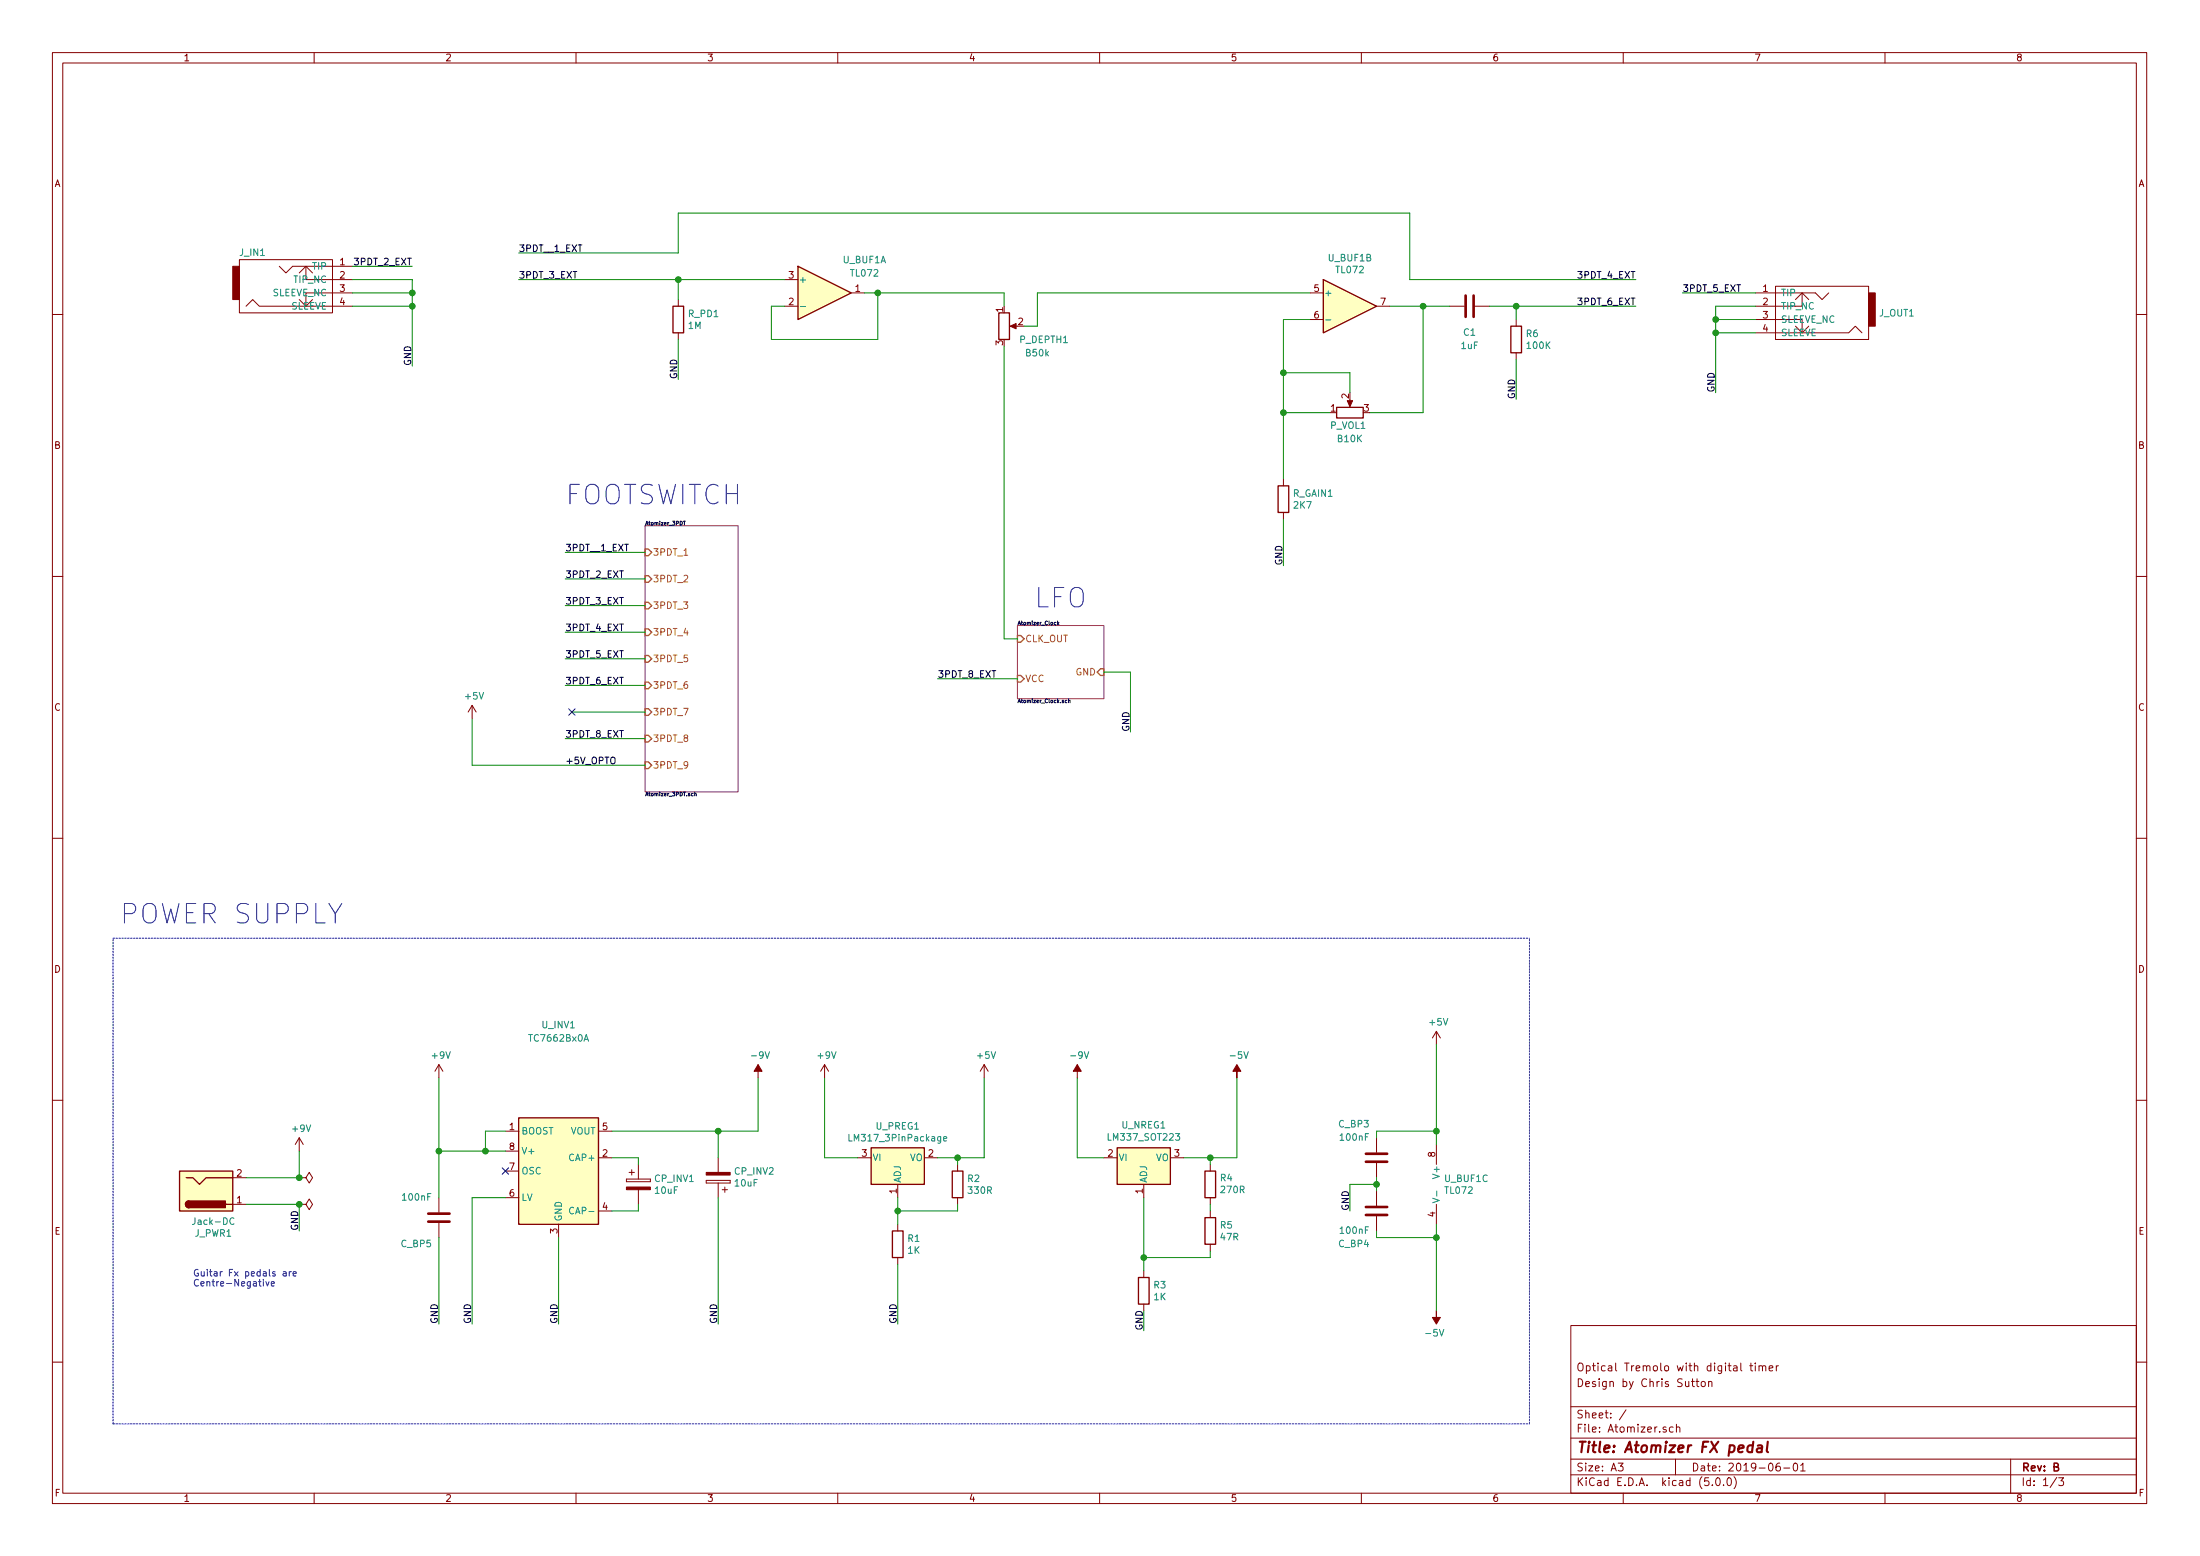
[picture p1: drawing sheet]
EESchema Schematic File Version 4
LIBS:Atomizer-cache
EELAYER 26 0
EELAYER END
$Descr A3 16535 11693
encoding utf-8
Sheet 1 3
Title "Atomizer FX pedal"
Date "2019-06-01"
Rev "B"
Comp ""
Comment1 "Design by Chris Sutton"
Comment2 "Optical Tremolo with digital timer"
Comment3 ""
Comment4 ""
$EndDescr
$Comp
L Converter_DCDC:TC7662Bx0A U_INV1
U 1 1
P 4200 8800
F 0 "U_INV1" H 4200 9900 50  0000 C CNN
F 1 "TC7662Bx0A" H 4200 9800 50  0000 C CNN
F 2 "Package_SO:SOIC-8_3.9x4.9mm_P1.27mm" H 4300 8700 50  0001 C CNN
F 3 "http://ww1.microchip.com/downloads/en/DeviceDoc/21469a.pdf" H 4300 8700 50  0001 C CNN
F 4 "579-TC7660SEOA713" H 4200 8800 50  0001 C CNN "MouserNo"
F 5 "TC7660SEOA713" H 4200 8800 50  0001 C CNN "Mfr. No:"
F 6 "Microchip Technology" H 4200 8800 50  0001 C CNN "Mfr:"
F 7 "Switching Voltage Regulators High Voltage" H 4200 8800 50  0001 C CNN "Type"
F 8 "SOIC-8" H 4200 8800 50  0001 C CNN "Package/Case"
	1    4200 8800
	1    0    0    -1  
$EndComp
Wire Wire Line
	3800 8500 3650 8500
$Comp
L Device:CP CP_INV2
U 1 1
P 5400 8850
F 0 "CP_INV2" H 5283 8805 50  0000 R CNN
F 1 "10uF" H 5283 8894 50  0000 R CNN
F 2 "Capacitor_SMD:CP_Elec_4x5.4" H 5438 8700 50  0001 C CNN
F 3 "~" H 5400 8850 50  0001 C CNN
F 4 "140-VE100M1CTR0405" H 5400 8850 50  0001 C CNN "MouserNo"
	1    5400 8850
	-1   0    0    1   
$EndComp
Wire Wire Line
	5400 8700 5400 8500
$Comp
L Device:CP CP_INV1
U 1 1
P 4800 8900
F 0 "CP_INV1" H 4917 8945 50  0000 L CNN
F 1 "10uF" H 4917 8856 50  0000 L CNN
F 2 "Capacitor_SMD:CP_Elec_4x5.4" H 4838 8750 50  0001 C CNN
F 3 "~" H 4800 8900 50  0001 C CNN
F 4 "140-VE100M1CTR0405" H 4800 8900 50  0001 C CNN "MouserNo"
	1    4800 8900
	1    0    0    -1  
$EndComp
Wire Wire Line
	4600 8700 4800 8700
Wire Wire Line
	4800 8700 4800 8750
Wire Wire Line
	4800 9050 4800 9100
Wire Wire Line
	4800 9100 4600 9100
Wire Wire Line
	4200 9300 4200 9950
Wire Wire Line
	3800 9000 3550 9000
Wire Wire Line
	3550 9000 3550 9950
NoConn ~ 3800 8800
Wire Wire Line
	3800 8650 3650 8650
Wire Wire Line
	3300 8650 3300 8100
$Comp
L power:+9V #PWR01
U 1 1
P 3300 8100
F 0 "#PWR01" H 3300 7950 50  0001 C CNN
F 1 "+9V" H 3315 8271 50  0000 C CNN
F 2 "" H 3300 8100 50  0001 C CNN
F 3 "" H 3300 8100 50  0001 C CNN
	1    3300 8100
	1    0    0    -1  
$EndComp
$Comp
L Regulator_Linear:LM317_3PinPackage U_PREG1
U 1 1
P 6750 8700
F 0 "U_PREG1" H 6750 8939 50  0000 C CNN
F 1 "LM317_3PinPackage" H 6750 8850 50  0000 C CNN
F 2 "Package_TO_SOT_SMD:SOT-223-3_TabPin2" H 6750 8950 50  0001 C CIN
F 3 "http://www.ti.com/lit/ds/symlink/lm317.pdf" H 6750 8700 50  0001 C CNN
F 4 "595-LM317DCYR" H 6750 8700 50  0001 C CNN "MouserNo"
F 5 "LM317DCYR" H 6750 8700 50  0001 C CNN "Mfr. No:"
F 6 "Texas Instruments" H 6750 8700 50  0001 C CNN "Mfr:"
F 7 "Linear Voltage Regulators 3 Term Adj. Pos." H 6750 8700 50  0001 C CNN "Type"
F 8 "SOT-223-4" H 6750 8700 50  0001 C CNN "Package/Case"
	1    6750 8700
	1    0    0    -1  
$EndComp
Wire Wire Line
	5400 8500 5700 8500
Connection ~ 5400 8500
Wire Wire Line
	5700 8100 5700 8500
$Comp
L power:-9V #PWR06
U 1 1
P 5700 8100
F 0 "#PWR06" H 5700 7975 50  0001 C CNN
F 1 "-9V" H 5715 8271 50  0000 C CNN
F 2 "" H 5700 8100 50  0001 C CNN
F 3 "" H 5700 8100 50  0001 C CNN
	1    5700 8100
	1    0    0    -1  
$EndComp
Wire Wire Line
	6200 8700 6200 8100
$Comp
L power:+9V #PWR07
U 1 1
P 6200 8100
F 0 "#PWR07" H 6200 7950 50  0001 C CNN
F 1 "+9V" H 6215 8271 50  0000 C CNN
F 2 "" H 6200 8100 50  0001 C CNN
F 3 "" H 6200 8100 50  0001 C CNN
	1    6200 8100
	1    0    0    -1  
$EndComp
Wire Wire Line
	6200 8700 6450 8700
Wire Wire Line
	8100 8100 8100 8700
$Comp
L power:-9V #PWR010
U 1 1
P 8100 8100
F 0 "#PWR010" H 8100 7975 50  0001 C CNN
F 1 "-9V" H 8115 8271 50  0000 C CNN
F 2 "" H 8100 8100 50  0001 C CNN
F 3 "" H 8100 8100 50  0001 C CNN
	1    8100 8100
	1    0    0    -1  
$EndComp
Wire Wire Line
	8100 8700 8300 8700
Wire Wire Line
	8600 9000 8600 9450
Wire Wire Line
	6750 9000 6750 9100
$Comp
L Device:R R2
U 1 1
P 7200 8900
F 0 "R2" H 7270 8945 50  0000 L CNN
F 1 "330R" H 7270 8856 50  0000 L CNN
F 2 "Resistor_SMD:R_0805_2012Metric_Pad1.15x1.40mm_HandSolder" V 7130 8900 50  0001 C CNN
F 3 "~" H 7200 8900 50  0001 C CNN
F 4 "71-CRCW0805330RFKEAC" H 7200 8900 50  0001 C CNN "MouserNo"
F 5 "1%" H 7200 8900 50  0001 C CNN "Type"
F 6 "0805" H 7200 8900 50  0001 C CNN "Package/Case"
	1    7200 8900
	1    0    0    -1  
$EndComp
Wire Wire Line
	7200 8750 7200 8700
Wire Wire Line
	7200 8700 7050 8700
Wire Wire Line
	7200 9100 6750 9100
Wire Wire Line
	7200 9100 7200 9050
$Comp
L Device:R R1
U 1 1
P 6750 9350
F 0 "R1" H 6820 9395 50  0000 L CNN
F 1 "1K" H 6820 9306 50  0000 L CNN
F 2 "Resistor_SMD:R_0805_2012Metric_Pad1.15x1.40mm_HandSolder" V 6680 9350 50  0001 C CNN
F 3 "~" H 6750 9350 50  0001 C CNN
F 4 "279-CRGP0805F1K0" H 6750 9350 50  0001 C CNN "MouserNo"
F 5 "1%" H 6750 9350 50  0001 C CNN "Type"
F 6 "0805" H 6750 9350 50  0001 C CNN "Package/Case"
	1    6750 9350
	1    0    0    -1  
$EndComp
Wire Wire Line
	6750 9950 6750 9500
Wire Wire Line
	6750 9200 6750 9100
Connection ~ 6750 9100
Wire Wire Line
	7200 8700 7400 8700
Connection ~ 7200 8700
$Comp
L power:+5V #PWR09
U 1 1
P 7400 8100
F 0 "#PWR09" H 7400 7950 50  0001 C CNN
F 1 "+5V" H 7415 8271 50  0000 C CNN
F 2 "" H 7400 8100 50  0001 C CNN
F 3 "" H 7400 8100 50  0001 C CNN
	1    7400 8100
	1    0    0    -1  
$EndComp
Wire Wire Line
	9300 8700 9300 8100
$Comp
L power:-5V #PWR013
U 1 1
P 9300 8100
F 0 "#PWR013" H 9300 8200 50  0001 C CNN
F 1 "-5V" H 9315 8271 50  0000 C CNN
F 2 "" H 9300 8100 50  0001 C CNN
F 3 "" H 9300 8100 50  0001 C CNN
	1    9300 8100
	1    0    0    -1  
$EndComp
$Comp
L Device:R R4
U 1 1
P 9100 8900
F 0 "R4" H 9030 8855 50  0000 R CNN
F 1 "270R" H 9030 8944 50  0000 R CNN
F 2 "Resistor_SMD:R_0805_2012Metric_Pad1.15x1.40mm_HandSolder" V 9030 8900 50  0001 C CNN
F 3 "~" H 9100 8900 50  0001 C CNN
F 4 "667-ERJ-6ENF2700V" H 9100 8900 50  0001 C CNN "MouserNo"
F 5 "1%" H 9100 8900 50  0001 C CNN "Type"
F 6 "0805" H 9100 8900 50  0001 C CNN "Package/Case"
	1    9100 8900
	-1   0    0    1   
$EndComp
Wire Wire Line
	9100 8750 9100 8700
Wire Wire Line
	9100 8700 9300 8700
Wire Wire Line
	9100 8700 8900 8700
Connection ~ 9100 8700
Wire Wire Line
	9100 9450 8600 9450
$Comp
L Device:R R5
U 1 1
P 9100 9250
F 0 "R5" H 9170 9295 50  0000 L CNN
F 1 "47R" H 9170 9206 50  0000 L CNN
F 2 "Resistor_SMD:R_0805_2012Metric_Pad1.15x1.40mm_HandSolder" V 9030 9250 50  0001 C CNN
F 3 "~" H 9100 9250 50  0001 C CNN
F 4 "667-ERJ-6ENF47R0V" H 9100 9250 50  0001 C CNN "MouserNo"
F 5 "0805" H 9100 9250 50  0001 C CNN "Package/Case"
	1    9100 9250
	1    0    0    -1  
$EndComp
Connection ~ 8600 9450
$Comp
L Device:R R3
U 1 1
P 8600 9700
F 0 "R3" H 8670 9745 50  0000 L CNN
F 1 "1K" H 8670 9656 50  0000 L CNN
F 2 "Resistor_SMD:R_0805_2012Metric_Pad1.15x1.40mm_HandSolder" V 8530 9700 50  0001 C CNN
F 3 "~" H 8600 9700 50  0001 C CNN
F 4 "279-CRGP0805F1K0" H 8600 9700 50  0001 C CNN "MouserNo"
F 5 "0805" H 8600 9700 50  0001 C CNN "Package/Case"
	1    8600 9700
	1    0    0    -1  
$EndComp
Wire Wire Line
	8600 9850 8600 10000
Wire Wire Line
	8600 9450 8600 9550
Wire Wire Line
	9100 9050 9100 9100
Wire Wire Line
	9100 9400 9100 9450
Wire Wire Line
	5400 9000 5400 9950
$Comp
L Amplifier_Operational:TL072 U_BUF1
U 1 1
P 6200 2200
F 0 "U_BUF1" H 6500 2450 50  0000 C CNN
F 1 "TL072" H 6500 2350 50  0000 C CNN
F 2 "Package_SO:SOIC-8_3.9x4.9mm_P1.27mm" H 6200 2200 50  0001 C CNN
F 3 "http://www.ti.com/lit/ds/symlink/tl071.pdf" H 6200 2200 50  0001 C CNN
F 4 "621-TL072SG-13" H 6200 2200 50  0001 C CNN "MouserNo"
F 5 "TL072SG-13" H 6200 2200 50  0001 C CNN "Mfr. No:"
F 6 "Diodes Incorporated" H 6200 2200 50  0001 C CNN "Mfr:"
F 7 "JFET INPUT OP AMP LOW NOISE" H 6200 2200 50  0001 C CNN "Type"
F 8 "SO-8" H 6200 2200 50  0001 C CNN "Package/Case"
	1    6200 2200
	1    0    0    -1  
$EndComp
$Comp
L Amplifier_Operational:TL072 U_BUF1
U 3 1
P 10900 8900
F 0 "U_BUF1" H 10857 8945 50  0000 L CNN
F 1 "TL072" H 10857 8856 50  0000 L CNN
F 2 "Package_SO:SOIC-8_3.9x4.9mm_P1.27mm" H 10900 8900 50  0001 C CNN
F 3 "http://www.ti.com/lit/ds/symlink/tl071.pdf" H 10900 8900 50  0001 C CNN
	3    10900 8900
	1    0    0    -1  
$EndComp
Wire Wire Line
	10800 8600 10800 8500
$Comp
L power:+5V #PWR015
U 1 1
P 10800 7850
F 0 "#PWR015" H 10800 7700 50  0001 C CNN
F 1 "+5V" H 10815 8021 50  0000 C CNN
F 2 "" H 10800 7850 50  0001 C CNN
F 3 "" H 10800 7850 50  0001 C CNN
	1    10800 7850
	1    0    0    -1  
$EndComp
$Comp
L power:-5V #PWR016
U 1 1
P 10800 9850
F 0 "#PWR016" H 10800 9950 50  0001 C CNN
F 1 "-5V" H 10815 10021 50  0000 C CNN
F 2 "" H 10800 9850 50  0001 C CNN
F 3 "" H 10800 9850 50  0001 C CNN
	1    10800 9850
	-1   0    0    1   
$EndComp
Wire Wire Line
	10800 9850 10800 9300
$Comp
L Device:R_POT P_DEPTH1
U 1 1
P 7550 2450
F 0 "P_DEPTH1" H 7850 2350 50  0000 C CNN
F 1 "B50k" H 7800 2250 50  0000 C CNN
F 2 "Potentiometer_THT:Potentiometer_Alps_RK09L_Single_Vertical" H 7550 2450 50  0001 C CNN
F 3 "https://www.mouser.co.uk/datasheet/2/15/RK09L-1370814.pdf" H 7550 2450 50  0001 C CNN
F 4 "688-RK09L1140A5P" H 7550 2450 50  0001 C CNN "MouserNo"
F 5 "RK09L1140A5P" H 7550 2450 50  0001 C CNN "Mfr. No:"
F 6 "ALPS" H 7550 2450 50  0001 C CNN "Mfr:"
F 7 "1GANG LINEAR 20% FLATTED 1TURN" H 7550 2450 50  0001 C CNN "Type"
	1    7550 2450
	1    0    0    -1  
$EndComp
$Comp
L Device:R_POT P_VOL1
U 1 1
P 10150 3100
F 0 "P_VOL1" V 10050 3250 50  0000 R CNN
F 1 "B10K" V 9950 3200 50  0000 R CNN
F 2 "Potentiometer_THT:Potentiometer_Alps_RK09L_Single_Vertical" H 10150 3100 50  0001 C CNN
F 3 "https://www.mouser.co.uk/datasheet/2/15/RK09L-1370814.pdf" H 10150 3100 50  0001 C CNN
F 4 "688-RK09L1140A66" H 10150 3100 50  0001 C CNN "MouserNo"
F 5 "RK09L1140A66" H 10150 3100 50  0001 C CNN "Mfr. No:"
F 6 "ALPS" H 10150 3100 50  0001 C CNN "Mfr:"
F 7 "1GANG LINEAR 20% FLATTED 1TURN" H 10150 3100 50  0001 C CNN "Type"
	1    10150 3100
	0    -1   -1   0   
$EndComp
Wire Wire Line
	7800 2200 9850 2200
Wire Wire Line
	9850 2400 9650 2400
Wire Wire Line
	10000 3100 9650 3100
Connection ~ 9650 3100
Wire Wire Line
	9650 3100 9650 2800
Wire Wire Line
	10300 3100 10700 3100
Wire Wire Line
	10700 3100 10700 2300
Wire Wire Line
	10700 2300 10450 2300
Wire Wire Line
	9650 3900 9650 4250
$Comp
L Device:R R_GAIN1
U 1 1
P 9650 3750
F 0 "R_GAIN1" H 9720 3795 50  0000 L CNN
F 1 "2K7" H 9720 3706 50  0000 L CNN
F 2 "Resistor_SMD:R_0805_2012Metric_Pad1.15x1.40mm_HandSolder" V 9580 3750 50  0001 C CNN
F 3 "~" H 9650 3750 50  0001 C CNN
F 4 "279-CRGCQ0805F2K7" H 9650 3750 50  0001 C CNN "MouserNo"
	1    9650 3750
	1    0    0    -1  
$EndComp
$Comp
L Amplifier_Operational:TL072 U_BUF1
U 2 1
P 10150 2300
F 0 "U_BUF1" H 10150 2664 50  0000 C CNN
F 1 "TL072" H 10150 2575 50  0000 C CNN
F 2 "Package_SO:SOIC-8_3.9x4.9mm_P1.27mm" H 10150 2300 50  0001 C CNN
F 3 "http://www.ti.com/lit/ds/symlink/tl071.pdf" H 10150 2300 50  0001 C CNN
F 4 "621-TL072SG-13" H 10150 2300 50  0001 C CNN "MouserNo"
F 5 "TL072SG-13" H 10150 2300 50  0001 C CNN "Mfr. No:"
F 6 "Diodes Incorporated" H 10150 2300 50  0001 C CNN "Mfr:"
F 7 "JFET INPUT OP AMP LOW NOISE" H 10150 2300 50  0001 C CNN "Type"
F 8 "SO-8" H 10150 2300 50  0001 C CNN "Package/Case"
	2    10150 2300
	1    0    0    -1  
$EndComp
Wire Wire Line
	6500 2200 6600 2200
Wire Wire Line
	5900 2300 5800 2300
Wire Wire Line
	5800 2300 5800 2550
Wire Wire Line
	5800 2550 6600 2550
Wire Wire Line
	6600 2550 6600 2200
$Comp
L Connector:Jack-DC J_PWR1
U 1 1
P 1550 8950
F 0 "J_PWR1" H 1605 9271 50  0000 C CNN
F 1 "Jack-DC" H 1605 9182 50  0000 C CNN
F 2 "Connector_BarrelJack:BarrelJack_Horizontal" H 1600 8910 50  0001 C CNN
F 3 "https://www.mouser.co.uk/datasheet/2/393/rapc722x_cd-371352.pdf" H 1600 8910 50  0001 C CNN
F 4 "502-RAPC722X" H 1550 8950 50  0001 C CNN "MouserNo"
F 5 "RAPC722X" H 1550 8950 50  0001 C CNN "Mfr. No:"
F 6 "Switchcraft" H 1550 8950 50  0001 C CNN "Mfr:"
F 7 "DC Power Connectors RT ANGL PWK JK PIN D" H 1550 8950 50  0001 C CNN "Type"
	1    1550 8950
	1    0    0    1   
$EndComp
Wire Wire Line
	1850 8850 2250 8850
$Comp
L power:+9V #PWR020
U 1 1
P 2250 8650
F 0 "#PWR020" H 2250 8500 50  0001 C CNN
F 1 "+9V" H 2265 8821 50  0000 C CNN
F 2 "" H 2250 8650 50  0001 C CNN
F 3 "" H 2250 8650 50  0001 C CNN
	1    2250 8650
	1    0    0    -1  
$EndComp
Wire Wire Line
	2250 8850 2250 8650
Wire Wire Line
	1850 9050 2250 9050
Wire Wire Line
	2250 9050 2250 9250
Wire Wire Line
	9650 3100 9650 3600
Wire Wire Line
	10150 2950 10150 2800
Wire Wire Line
	10150 2800 9650 2800
Connection ~ 9650 2800
Wire Wire Line
	9650 2800 9650 2400
$Comp
L power:PWR_FLAG #FLG0101
U 1 1
P 2250 9050
F 0 "#FLG0101" H 2250 9125 50  0001 C CNN
F 1 "PWR_FLAG" V 2250 9177 50  0001 L CNN
F 2 "" H 2250 9050 50  0001 C CNN
F 3 "~" H 2250 9050 50  0001 C CNN
	1    2250 9050
	0    1    1    0   
$EndComp
Connection ~ 2250 9050
$Comp
L power:PWR_FLAG #FLG0102
U 1 1
P 2250 8850
F 0 "#FLG0102" H 2250 8925 50  0001 C CNN
F 1 "PWR_FLAG" V 2250 8977 50  0001 L CNN
F 2 "" H 2250 8850 50  0001 C CNN
F 3 "~" H 2250 8850 50  0001 C CNN
	1    2250 8850
	0    1    1    0   
$EndComp
Connection ~ 2250 8850
$Comp
L Device:C C_BP3
U 1 1
P 10350 8700
F 0 "C_BP3" H 10300 8450 50  0000 R CNN
F 1 "100nF" H 10300 8550 50  0000 R CNN
F 2 "Capacitor_SMD:C_0805_2012Metric_Pad1.15x1.40mm_HandSolder" H 10388 8550 50  0001 C CNN
F 3 "~" H 10350 8700 50  0001 C CNN
F 4 "710-885012207098" H 10350 8700 50  0001 C CNN "MouserNo"
F 5 "0805" H 10350 8700 50  0001 C CNN "Package/Case"
	1    10350 8700
	1    0    0    1   
$EndComp
Wire Wire Line
	10350 8550 10350 8500
Wire Wire Line
	10350 8500 10800 8500
$Comp
L Device:C C_BP4
U 1 1
P 10350 9100
F 0 "C_BP4" H 10300 9350 50  0000 R CNN
F 1 "100nF" H 10300 9250 50  0000 R CNN
F 2 "Capacitor_SMD:C_0805_2012Metric_Pad1.15x1.40mm_HandSolder" H 10388 8950 50  0001 C CNN
F 3 "~" H 10350 9100 50  0001 C CNN
F 4 "710-885012207098" H 10350 9100 50  0001 C CNN "MouserNo"
F 5 "0805" H 10350 9100 50  0001 C CNN "Package/Case"
	1    10350 9100
	1    0    0    1   
$EndComp
Wire Wire Line
	10350 9250 10350 9300
Wire Wire Line
	10350 9300 10800 9300
Wire Wire Line
	10350 8950 10350 8900
Wire Wire Line
	10350 8900 10150 8900
Wire Wire Line
	10150 8900 10150 9100
Connection ~ 10350 8900
Wire Wire Line
	10350 8900 10350 8850
Connection ~ 10800 8500
Wire Wire Line
	10800 8500 10800 7850
Connection ~ 10800 9300
Wire Wire Line
	10800 9300 10800 9200
$Comp
L Device:C C_BP5
U 1 1
P 3300 9150
F 0 "C_BP5" H 3250 9350 50  0000 R CNN
F 1 "100nF" H 3250 9000 50  0000 R CNN
F 2 "Capacitor_SMD:C_0805_2012Metric_Pad1.15x1.40mm_HandSolder" H 3338 9000 50  0001 C CNN
F 3 "~" H 3300 9150 50  0001 C CNN
F 4 "710-885012207098" H 3300 9150 50  0001 C CNN "MouserNo"
F 5 "0805" H 3300 9150 50  0001 C CNN "Package/Case"
	1    3300 9150
	1    0    0    1   
$EndComp
Wire Wire Line
	3300 8650 3300 9000
Connection ~ 3300 8650
Wire Wire Line
	3300 9300 3300 9950
Wire Wire Line
	7550 2200 6600 2200
Connection ~ 6600 2200
$Comp
L Regulator_Linear:LM337_SOT223 U_NREG1
U 1 1
P 8600 8700
F 0 "U_NREG1" H 8600 8458 50  0000 C CNN
F 1 "LM337_SOT223" H 8600 8549 50  0000 C CNN
F 2 "Package_TO_SOT_SMD:SOT-223-3_TabPin2" H 8600 8500 50  0001 C CIN
F 3 "http://www.ti.com/lit/ds/symlink/lm337-n.pdf" H 8600 8700 50  0001 C CNN
F 4 "926-LM337IMP/NOPB" H 8600 8700 50  0001 C CNN "MouserNo"
F 5 "LM337IMP/NOPB" H 8600 8700 50  0001 C CNN "Mfr. No:"
F 6 "Texas Instruments" H 8600 8700 50  0001 C CNN "Mfr:"
F 7 "Linear Voltage Regulators 3-TERMINAL ADJ NEG REG" H 8600 8700 50  0001 C CNN "Type"
F 8 "SOT-223-4" H 8600 8700 50  0001 C CNN "Package/Case"
	1    8600 8700
	1    0    0    1   
$EndComp
$Comp
L socket_custom:JACK__MONO_2P_NC J_OUT1
U 1 1
P 13650 2300
F 0 "J_OUT1" H 13172 2355 50  0000 R CNN
F 1 "JACK__MONO_2P_NC" H 13173 2400 50  0001 R CNN
F 2 "custom_sockets:6_35MM_JACK_MONO_FlatTop_notab" H 13650 2300 50  0001 C CNN
F 3 "http://www.neutrik.us/en-us/plugs-jacks/slim-jacks/nrj4hf-1" H 13650 2300 50  0001 C CNN
F 4 "550-10284G" H 13650 2300 50  0001 C CNN "MouserNo"
F 5 "NRJ4HF-1" H 13650 2300 50  0001 C CNN "Mfr. No:"
F 6 "Neutrik" H 13650 2300 50  0001 C CNN "Mfr:"
F 7 "Phone Connectors W/CHASSIS GROUND" H 13650 2300 50  0001 C CNN "Type"
	1    13650 2300
	-1   0    0    1   
$EndComp
Wire Wire Line
	13200 2300 12900 2300
Wire Wire Line
	12900 2300 12900 2400
Wire Wire Line
	13200 2400 12900 2400
Connection ~ 12900 2400
Wire Wire Line
	12900 2400 12900 2500
Wire Wire Line
	13200 2500 12900 2500
Connection ~ 12900 2500
Wire Wire Line
	12900 2500 12900 2950
$Comp
L socket_custom:JACK__MONO_2P_NC J_IN1
U 1 1
P 2200 2100
F 0 "J_IN1" H 2000 1900 50  0000 R CNN
F 1 "JACK__MONO_2P_NC" H 1723 2200 50  0001 R CNN
F 2 "custom_sockets:6_35MM_JACK_MONO_FlatTop_notab" H 2200 2100 50  0001 C CNN
F 3 "http://www.neutrik.us/en-us/plugs-jacks/slim-jacks/nrj4hf-1" H 2200 2100 50  0001 C CNN
F 4 "550-10284G" H 2200 2100 50  0001 C CNN "MouserNo"
F 5 "NRJ4HF-1" H 2200 2100 50  0001 C CNN "Mfr. No:"
F 6 "Neutrik" H 2200 2100 50  0001 C CNN "Mfr:"
F 7 "Phone Connectors W/CHASSIS GROUND" H 2200 2100 50  0001 C CNN "Type"
	1    2200 2100
	1    0    0    1   
$EndComp
Wire Wire Line
	2650 2100 3100 2100
Wire Wire Line
	3100 2100 3100 2200
Wire Wire Line
	2650 2200 3100 2200
Connection ~ 3100 2200
Wire Wire Line
	3100 2200 3100 2300
Wire Wire Line
	2650 2300 3100 2300
Connection ~ 3100 2300
Wire Wire Line
	3100 2300 3100 2750
Wire Wire Line
	13200 2200 12650 2200
Wire Wire Line
	12300 2100 10600 2100
Wire Wire Line
	10600 2100 10600 1600
Wire Wire Line
	3100 2000 2650 2000
Wire Wire Line
	3900 1900 5100 1900
Wire Wire Line
	5100 1900 5100 1600
Wire Wire Line
	5100 1600 10600 1600
Wire Wire Line
	7800 2200 7800 2450
$Sheet
S 7650 4700 650  550 
U 5BF54A3F
F0 "Atomizer_Clock" 28
F1 "Atomizer_Clock.sch" 28
F2 "CLK_OUT" I L 7650 4800 50 
F3 "GND" I R 8300 5050 50 
F4 "VCC" I L 7650 5100 50 
$EndSheet
Wire Wire Line
	7650 4800 7550 4800
Wire Wire Line
	8500 5500 8500 5050
Wire Wire Line
	8500 5050 8300 5050
$Sheet
S 4850 3950 700  2000
U 5BFCF63F
F0 "Atomizer_3PDT" 28
F1 "Atomizer_3PDT.sch" 28
F2 "3PDT_2" I L 4850 4350 50 
F3 "3PDT_5" I L 4850 4950 50 
F4 "3PDT_7" I L 4850 5350 50 
F5 "3PDT_8" I L 4850 5550 50 
F6 "3PDT_9" I L 4850 5750 50 
F7 "3PDT_6" I L 4850 5150 50 
F8 "3PDT_4" I L 4850 4750 50 
F9 "3PDT_3" I L 4850 4550 50 
F10 "3PDT_1" I L 4850 4150 50 
$EndSheet
Text Label 3100 2000 2    50   ~ 0
3PDT_2_EXT
Text Label 3900 1900 0    50   ~ 0
3PDT__1_EXT
Text Label 3900 2100 0    50   ~ 0
3PDT_3_EXT
Wire Wire Line
	4850 4150 4250 4150
Wire Wire Line
	4850 4350 4250 4350
Wire Wire Line
	4850 4550 4250 4550
Text Label 4250 4350 0    50   ~ 0
3PDT_2_EXT
Text Label 4250 4150 0    50   ~ 0
3PDT__1_EXT
Text Label 4250 4550 0    50   ~ 0
3PDT_3_EXT
Wire Wire Line
	4850 4750 4250 4750
Wire Wire Line
	4850 4950 4250 4950
Wire Wire Line
	4250 5150 4850 5150
Wire Wire Line
	4850 5550 4250 5550
Text Label 12650 2200 0    50   ~ 0
3PDT_5_EXT
Text Label 12300 2100 2    50   ~ 0
3PDT_4_EXT
Text Label 12300 2300 2    50   ~ 0
3PDT_6_EXT
Text Label 4250 4750 0    50   ~ 0
3PDT_4_EXT
Text Label 4250 4950 0    50   ~ 0
3PDT_5_EXT
Text Label 4250 5150 0    50   ~ 0
3PDT_6_EXT
Wire Wire Line
	4850 5350 4300 5350
NoConn ~ 4300 5350
Text Label 4250 5550 0    50   ~ 0
3PDT_8_EXT
Wire Wire Line
	7550 2200 7550 2300
Wire Wire Line
	7800 2450 7700 2450
Wire Wire Line
	7550 4800 7550 2600
Wire Notes Line
	850  10700 850  7050
Text Notes 900  6950 0    146  ~ 0
POWER SUPPLY
Wire Wire Line
	4600 8500 5400 8500
Wire Wire Line
	3650 8500 3650 8650
Connection ~ 3650 8650
Wire Wire Line
	3650 8650 3300 8650
Wire Wire Line
	3550 5750 4850 5750
Wire Wire Line
	7650 5100 7050 5100
Text Label 7050 5100 0    50   ~ 0
3PDT_8_EXT
$Comp
L power:+5V #PWR0101
U 1 1
P 3550 5400
F 0 "#PWR0101" H 3550 5250 50  0001 C CNN
F 1 "+5V" H 3565 5571 50  0000 C CNN
F 2 "" H 3550 5400 50  0001 C CNN
F 3 "" H 3550 5400 50  0001 C CNN
	1    3550 5400
	1    0    0    -1  
$EndComp
Wire Wire Line
	7400 8100 7400 8700
Wire Wire Line
	3550 5400 3550 5750
Text Label 3100 2750 1    50   ~ 0
GND
Text Label 8500 5500 1    50   ~ 0
GND
Text Label 9650 4250 1    50   ~ 0
GND
Text Label 12900 2950 1    50   ~ 0
GND
Text Label 2250 9250 1    50   ~ 0
GND
Text Label 3300 9950 1    50   ~ 0
GND
Text Label 3550 9950 1    50   ~ 0
GND
Text Label 4200 9950 1    50   ~ 0
GND
Text Label 5400 9950 1    50   ~ 0
GND
Text Label 6750 9950 1    50   ~ 0
GND
Text Label 8600 10000 1    50   ~ 0
GND
Text Label 10150 9100 1    50   ~ 0
GND
Text Label 4250 5750 0    50   ~ 0
+5V_OPTO
Text Notes 4250 3800 0    146  ~ 0
FOOTSWITCH
Text Notes 7775 4575 0    146  ~ 0
LFO
Wire Notes Line
	11500 10700 11500 7050
Wire Notes Line
	850  7050 11500 7050
Wire Notes Line
	850  10700 11500 10700
$Comp
L Device:R R_PD1
U 1 1
P 5100 2400
F 0 "R_PD1" H 5170 2445 50  0000 L CNN
F 1 "1M" H 5170 2356 50  0000 L CNN
F 2 "Resistor_SMD:R_0805_2012Metric_Pad1.15x1.40mm_HandSolder" V 5030 2400 50  0001 C CNN
F 3 "~" H 5100 2400 50  0001 C CNN
F 4 "755-UCR10EVHFSR022" H 5100 2400 50  0001 C CNN "MouserNo"
F 5 "0805" H 5100 2400 50  0001 C CNN "Package/Case"
	1    5100 2400
	1    0    0    -1  
$EndComp
Wire Wire Line
	5100 2250 5100 2100
Wire Wire Line
	5100 2550 5100 2850
Text Label 5100 2850 1    50   ~ 0
GND
Text Notes 1450 9675 0    50   ~ 0
Guitar Fx pedals are \nCentre-Negative
$Comp
L Device:C C1
U 1 1
P 11050 2300
F 0 "C1" V 10850 2300 50  0000 C CNN
F 1 "1uF" V 10750 2300 50  0000 C CNN
F 2 "Capacitor_SMD:C_0805_2012Metric_Pad1.15x1.40mm_HandSolder" H 11088 2150 50  0001 C CNN
F 3 "~" H 11050 2300 50  0001 C CNN
	1    11050 2300
	0    1    -1   0   
$EndComp
Connection ~ 5100 2100
Wire Wire Line
	5100 2100 5900 2100
Wire Wire Line
	3900 2100 5100 2100
$Comp
L Device:R R6
U 1 1
P 11400 2550
F 0 "R6" H 11470 2595 50  0000 L CNN
F 1 "100K" H 11470 2506 50  0000 L CNN
F 2 "Resistor_SMD:R_0805_2012Metric_Pad1.15x1.40mm_HandSolder" V 11330 2550 50  0001 C CNN
F 3 "~" H 11400 2550 50  0001 C CNN
	1    11400 2550
	1    0    0    -1  
$EndComp
Wire Wire Line
	11400 2400 11400 2300
Wire Wire Line
	11400 2300 11200 2300
Wire Wire Line
	10900 2300 10700 2300
Connection ~ 10700 2300
Wire Wire Line
	11400 2300 12300 2300
Connection ~ 11400 2300
Wire Wire Line
	11400 2700 11400 3000
Text Label 11400 3000 1    50   ~ 0
GND
$EndSCHEMATC
